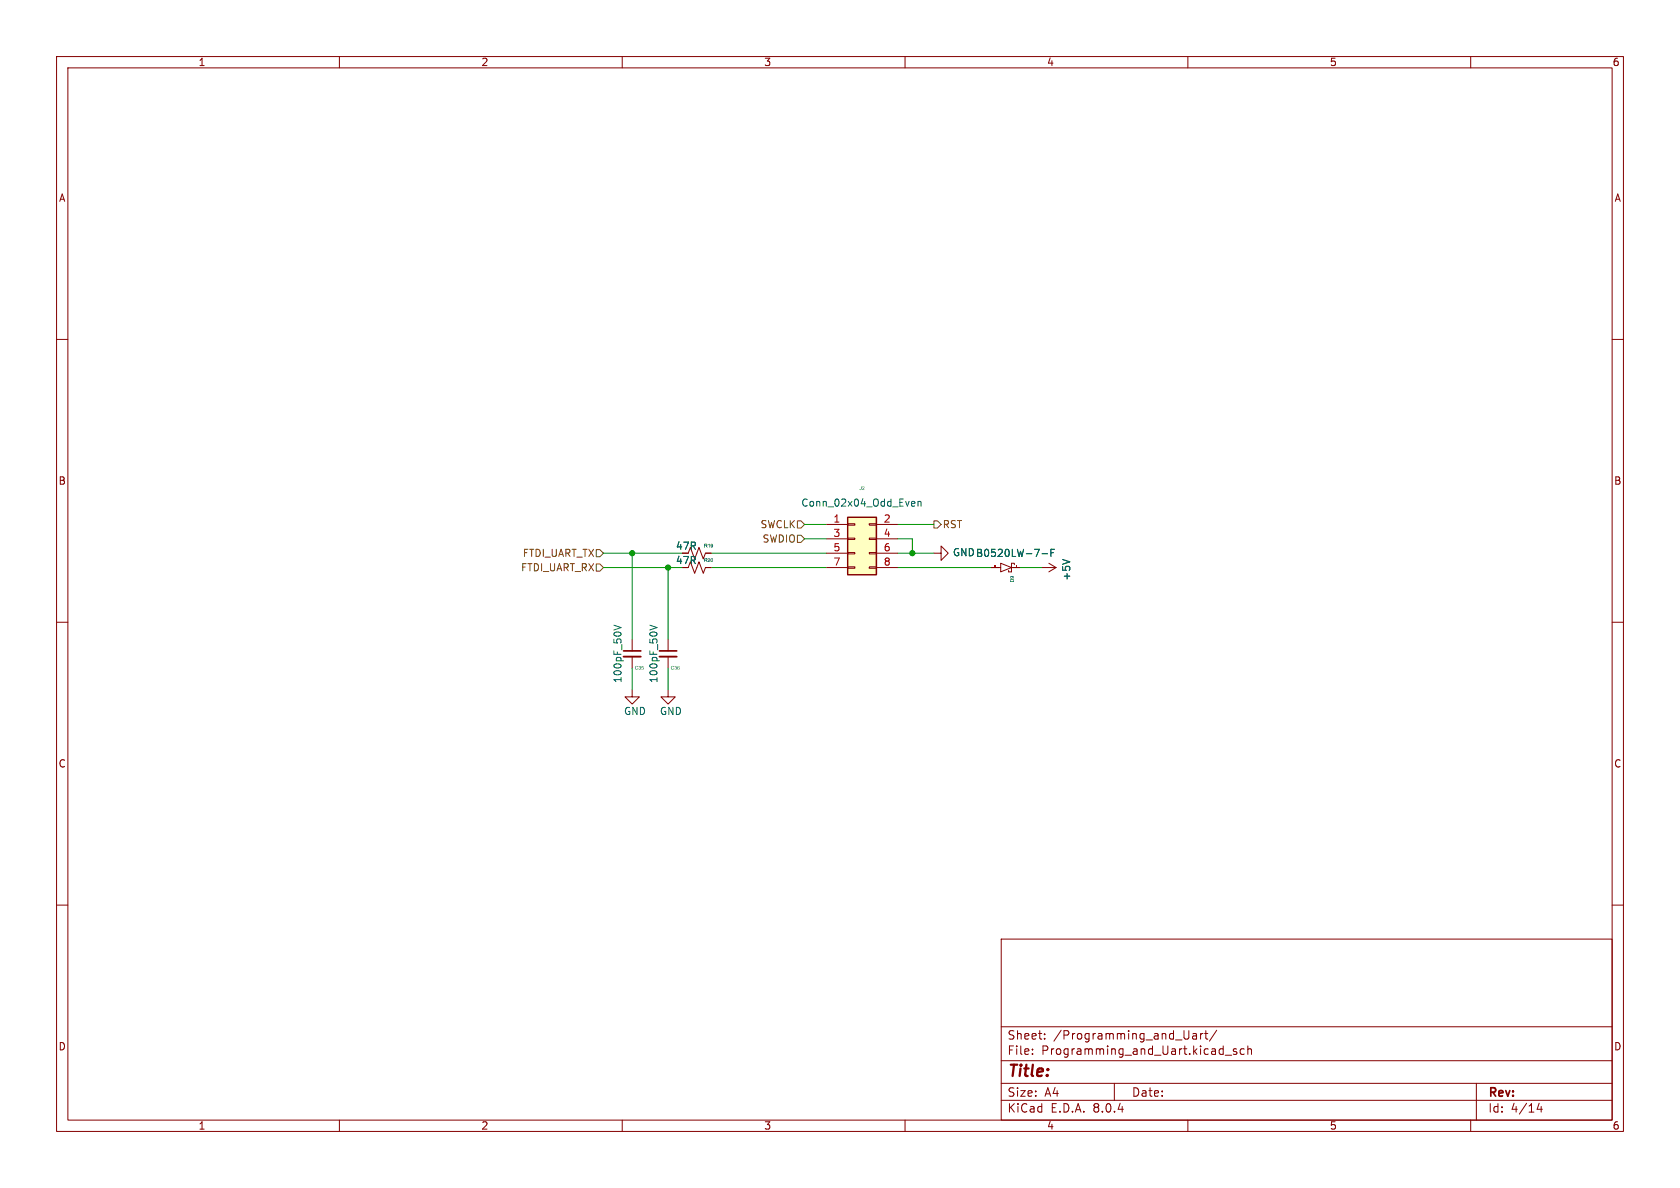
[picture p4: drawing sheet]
<svg xmlns="http://www.w3.org/2000/svg" width="297mm" height="210mm" viewBox="0 0 297 210" stroke-linecap="round" stroke-linejoin="round" font-family="sans-serif">
<g fill="none" stroke="#840000" stroke-width=".18">
<path d="M10 10h277v190h-277zM12 12h273v186h-273zM60 10v2M110 10v2M160 10v2M210 10v2M260 10v2M10 60h2M285 60h2M121.7 97.8l.3-1 .8 2 .8-2 .7 2 .4-1h1M185.4 99.6l1.3 .7M10 110h2"/>
<path d="M111.8 113v2.1M111.8 116.1v2M118.1 113v2.1M118.1 116.1v2M121.7 100.3l.3-1 .8 2 .8-2 .7 2 .4-1h1M184.1 100.3h2.6M186.7 100.3l-1.3 .8M285 110h2M111.8 121.9v1.3h1.2l-1.2 1.3-1.3-1.3h1.3M118.1 121.9v1.3h1.3l-1.3 1.3-1.3-1.3h1.3M10 160h2M285 160h2"/>
<path d="M177 166h108v32h-108zM60 198v2M110 198v2M160 198v2M177 194.5h108M177 191.5h108M177 187.5h108M177 181.5h108M182.5 186.3v.1M182.5 185.5v.1M184.7 183.6v.1M184.7 182.8v.1"/>
<path d="M197 191.5v3M210 198v2M210.9 182.8h.6v.9M211.5 183.1h-.5a.29 .29 0 0 0-.2 .3 .29 .29 0 0 0 .2 .3l.5-.1M212.2 182.7v1M212.7 182.7l-.3 .1-.2 .2M213 182.7h.5M213.2 182.2v1.3l.3 .2M215.1 182.1l-1.3 2M216.6 186.5h1.1M218.6 185.5l-.4-.1-.2 .2 .1 .2 .5 .2v.3h-.6M220 185.5l-.5-.1-.3 .3v.4l.2 .2h.6"/>
<path d="M220.6 185.5l.2-.1 .4 .1v.9M220.6 184.9v1.5M260 198v2M261 191.5v6.5M272.1 195l-.4 1.1h1M272.5 195.6v1"/>
</g>
<path d="M187.9 98.9l1.2 .4M108.5 110.5l1.3 .4-1.3 .5M114.9 110.5l1.2 .4-1.2 .5" fill="none" stroke="#006464" stroke-width=".18"/>
<path d="M110.2 116.1h3.1M116.6 116.1h3" fill="none" stroke="#840000" stroke-width=".33"/>
<path d="M110.2 115.1h3.1M116.6 115.1h3" fill="none" stroke="#840000" stroke-width=".3"/>
<path d="M149.9 91.4h5v10.2h-5z" fill="#ffffc2"/>
<g fill="none" stroke="#840000" stroke-width=".18">
<path d="M124.7 97.8h1M146 92.7h3.9M146 95.3h3.9M146 97.8h3.9M149.9 97.7h1.2v.2h-1.2zM149.9 95.1h1.2v.3h-1.2zM149.9 92.6h1.2v.2h-1.2zM153.7 97.7h1.2v.2h-1.2zM153.7 95.1h1.2v.3h-1.2zM153.7 92.6h1.2v.2h-1.2zM154.9 92.7h3.8M154.9 95.3h3.8"/>
<path d="M154.9 97.8h3.8M165.1 97.8h1.3v-1.3l1.2 1.3-1.2 1.3v-1.3M176.9 99.6l1.9 .7-1.9 .8zM179.3 99.8v-.2h-.5v1.5h-.5v-.3M124.7 100.3h1M146 100.3h3.9M149.9 100.2h1.2v.3h-1.2zM153.7 100.2h1.2v.3h-1.2zM154.9 100.3h3.8M175.3 100.3h1.6M178.8 100.3h1.5"/>
</g>
<path d="M149.9 91.4h5v10.2h-5z" fill="none" stroke="#840000" stroke-width=".25"/>
<path d="M161.3 88.6l.4 .1v.2l-.6 .2M161.7 89.4l-.4 .1M162.3 88.8l.2-.2 .3 .1v.8M162.3 88.6v.9M184.2 97.9h1M185.8 97.7h.4M186.4 97.1h-.6v1.3M187.9 98.9l1.2 .4" fill="none" stroke="#006464" stroke-width=".18"/>
<path d="M175.9 100.1h.1M179.7 100.1h.1" fill="none" stroke="#a90000" stroke-width=".18"/>
<path d="M105.4 99.7h.6l.7 .6-.7 .7h-.6zM105.4 97.2h.6l.7 .6-.7 .6h-.6zM141 92.1h.6l.6 .6-.6 .6h-.6zM141 94.6h.6l.6 .7-.6 .6h-.6zM165.1 92.1h.6l.7 .6-.7 .6h-.6z" fill="none" stroke="#725600" stroke-width=".18"/>
<g fill="none" stroke="#009600" stroke-width=".18">
<path d="M106.7 97.8h13.9M111.8 97.8v15.2M125.7 97.8h20.3M142.2 95.3h3.8M142.2 92.7h3.8M158.7 97.8h6.4M158.7 95.3h2.6v2.5M158.7 92.7h6.4M106.7 100.3h13.9M111.8 118.1v3.8M118.1 100.3v12.7M118.1 118.1v3.8"/>
<path d="M125.7 100.3h20.3M158.7 100.3h16.6M180.3 100.3h3.8"/>
</g>
<g fill="#009600" stroke="#009600" stroke-width=".18">
<circle cx="161.3" cy="97.8" r=".46"/>
<circle cx="118.1" cy="100.3" r=".46"/>
<circle cx="111.8" cy="97.8" r=".46"/>
</g>
<text font-size="2.8" fill="#840000" x="178" y="190.9">Title:</text>
<g font-size="2.1" fill="#840000">
<text x="178" y="184">Sheet:</text>
<text x="186.2" y="184">/Programming_and_Uart/</text>
<text x="178" y="186.7">File:</text>
<text x="184.1" y="186.7">Programming_and_Uart.kicad_sch</text>
<text x="178" y="196.9">KiCad</text>
<text x="178" y="194.1">Size:</text>
<text x="184.7" y="194.1">A4</text>
<text x="185.7" y="196.9">E.D.A.</text>
<text x="193.3" y="196.9">8.0.4</text>
<text x="200" y="194.1">Date:</text>
<text x="263" y="194.3">Rev:</text>
<text x="263" y="196.9">Id:</text>
<text x="267.1" y="196.9">4/14</text>
</g>
<g font-size="1.8" fill="#840000">
<text x="35" y="11.9">1</text>
<text x="85" y="11.9">2</text>
<text x="135" y="11.9">3</text>
<text x="185" y="11.9">4</text>
<text x="235" y="11.9">5</text>
<text x="285" y="11.9">6</text>
<text x="10.3" y="35.9">A</text>
<text x="285.3" y="35.9">A</text>
<text x="10.3" y="85.9">B</text>
<text x="285.3" y="85.9">B</text>
<text x="119.4" y="99.9">47R</text>
<text x="119.4" y="97.4">47R</text>
<text x="10.3" y="135.9">C</text>
<text x="285.3" y="135.9">C</text>
<text x="10.3" y="185.9">D</text>
<text x="285.3" y="185.9">D</text>
<text x="35" y="199.9">1</text>
<text x="85" y="199.9">2</text>
<text x="135" y="199.9">3</text>
<text x="185" y="199.9">4</text>
<text x="235" y="199.9">5</text>
<text x="285" y="199.9">6</text>
</g>
<g font-size="1.8" fill="#006464">
<text x="141.6" y="89.8">Conn_02x04_Odd_Even</text>
<text x="168.4" y="98.5">GNDB0520LW-7-F</text>
<text x="189.4" y="102.7" transform="rotate(-90 189.4 102.7)">+5V</text>
<text x="110.1" y="120.8" transform="rotate(-90 110.1 120.8)">100pF_50V</text>
<text x="116.4" y="120.8" transform="rotate(-90 116.4 120.8)">100pF_50V</text>
<text x="110.2" y="126.6">GND</text>
<text x="116.6" y="126.6">GND</text>
</g>
<g font-size="1.8" fill="#725600">
<text x="134.3" y="93.6">SWCLK</text>
<text x="166.6" y="93.6">RST</text>
<text x="92" y="101.2">FTDI_UART_RX</text>
<text x="92.3" y="98.7">FTDI_UART_TX</text>
<text x="134.7" y="96.1">SWDIO</text>
</g>
<g font-size="1.8" fill="#a90000">
<text x="147.2" y="92.5">1</text>
<text x="147.2" y="95">3</text>
<text x="156.1" y="92.5">2</text>
<text x="156.1" y="95">4</text>
<text x="147.2" y="97.5">5</text>
<text x="147.2" y="100.1">7</text>
<text x="156.1" y="97.5">6</text>
<text x="156.1" y="100.1">8</text>
</g>
<g font-size=".9" fill="#006464">
<text x="151.9" y="86.9">J2</text>
<text x="124.5" y="99.6">R20</text>
<text x="124.5" y="97">R19</text>
<text x="179.5" y="102.9" transform="rotate(-90 179.5 102.9)">D9</text>
<text x="112.2" y="118.6">C35</text>
<text x="118.6" y="118.6">C36</text>
</g>
</svg>
